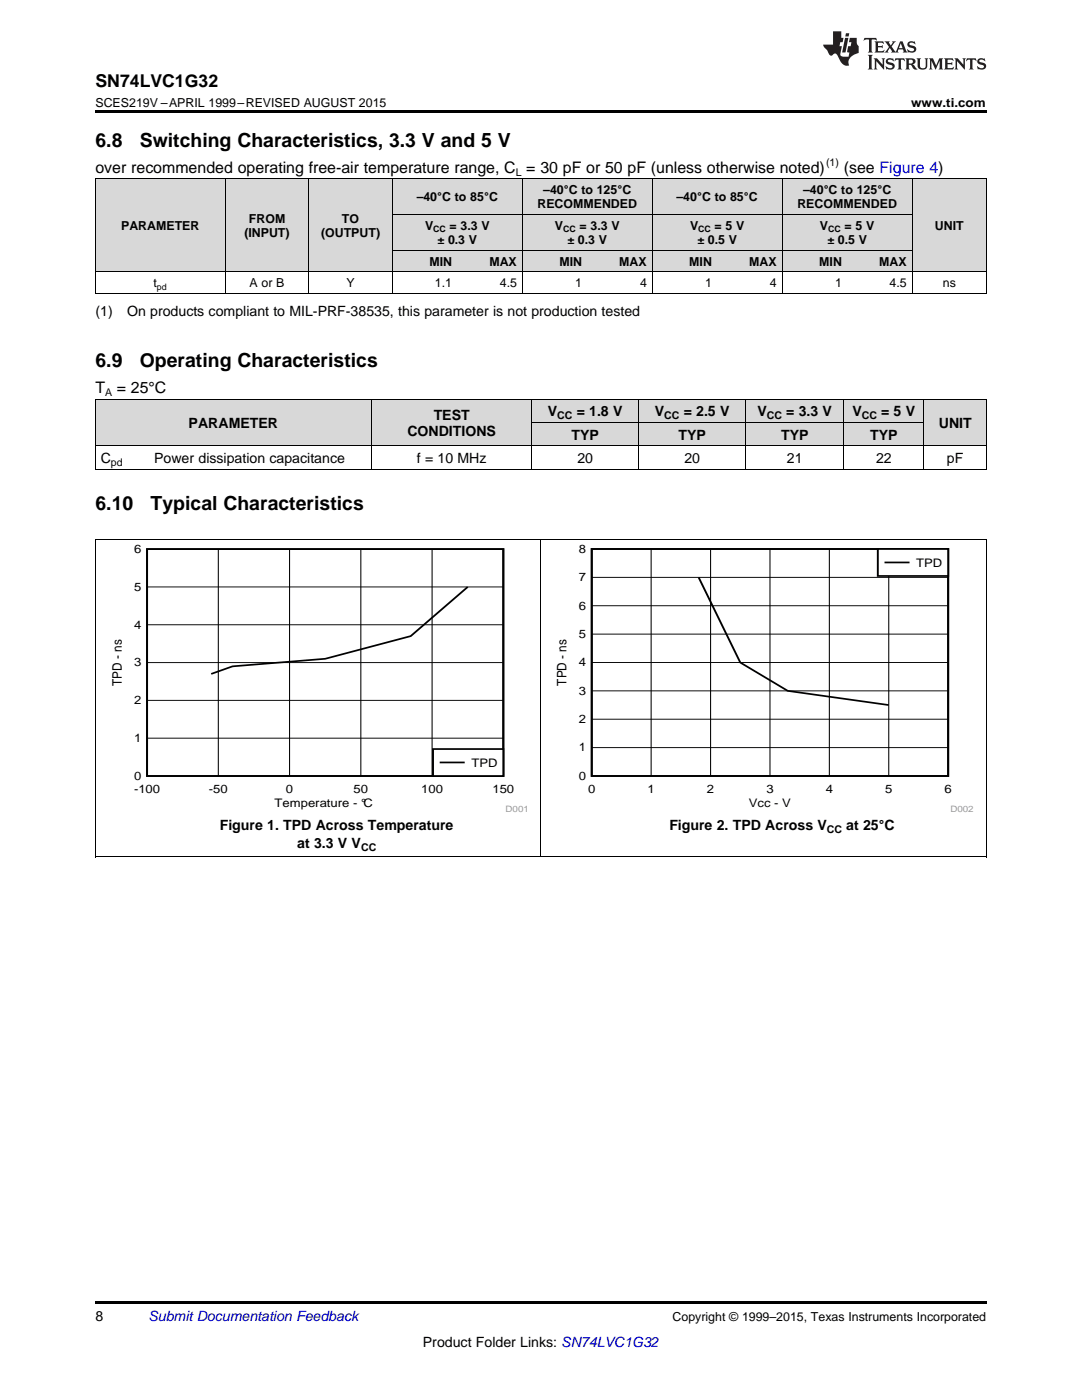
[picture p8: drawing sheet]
<svg xmlns="http://www.w3.org/2000/svg" width="216mm" height="279mm" viewBox="0 0 216 279" stroke-linecap="round" stroke-linejoin="round" font-family="sans-serif">
<g fill="#d8d8d8">
<path d="M19 79.7h10.7v9.3h-10.7z"/>
<path d="M29.7 79.7h24.9v9.3h-24.9z"/>
<path d="M54.6 79.7h19.6v9.3h-19.6z"/>
<path d="M74.2 79.7h32v9.3h-32z"/>
<path d="M184.4 79.7h12.4v9.3h-12.4z"/>
<path d="M106.2 84.4h21.3v4.6h-21.3z"/>
<path d="M127.5 84.4h21.3v4.6h-21.3z"/>
<path d="M148.8 84.4h19.6v4.6h-19.6z"/>
<path d="M168.4 84.4h16v4.6h-16z"/>
<path d="M106.2 79.7h21.3v4.7h-21.3z"/>
<path d="M127.5 79.7h21.3v4.7h-21.3z"/>
<path d="M148.8 79.7h19.6v4.7h-19.6z"/>
<path d="M168.4 79.7h16v4.7h-16z"/>
<path d="M19 35.7h26v18.6h-26z"/>
<path d="M45 35.7h16.6v18.6h-16.6z"/>
<path d="M61.6 35.7h16.7v18.6h-16.7z"/>
<path d="M182 35.7h14.8v18.6h-14.8z"/>
<path d="M78.3 50h13v4.3h-13z"/>
<path d="M91.3 50h12.9v4.3h-12.9z"/>
<path d="M104.2 50h13v4.3h-13z"/>
<path d="M117.2 50h13v4.3h-13z"/>
<path d="M130.2 50h12.9v4.3h-12.9z"/>
<path d="M143.1 50h13v4.3h-13z"/>
<path d="M156.1 50h13v4.3h-13z"/>
<path d="M169.1 50h12.9v4.3h-12.9z"/>
<path d="M78.3 42.8h13v7.2h-13z"/>
<path d="M91.3 42.8h12.9v7.2h-12.9z"/>
<path d="M104.2 42.8h13v7.2h-13z"/>
<path d="M117.2 42.8h13v7.2h-13z"/>
<path d="M130.2 42.8h12.9v7.2h-12.9z"/>
<path d="M143.1 42.8h13v7.2h-13z"/>
<path d="M156.1 42.8h13v7.2h-13z"/>
<path d="M169.1 42.8h12.9v7.2h-12.9z"/>
<path d="M78.3 35.7h13v7.1h-13z"/>
<path d="M91.3 35.7h12.9v7.1h-12.9z"/>
<path d="M104.2 35.7h13v7.1h-13z"/>
<path d="M117.2 35.7h13v7.1h-13z"/>
<path d="M130.2 35.7h12.9v7.1h-12.9z"/>
<path d="M143.1 35.7h13v7.1h-13z"/>
<path d="M156.1 35.7h13v7.1h-13z"/>
<path d="M169.1 35.7h12.9v7.1h-12.9z"/>
</g>
<path d="M19 171l.2 .1zM196.7 171l.1 .1zM19 259.7h177.8v.5h-177.8z" fill="#000"/>
<g fill="none" stroke="#000" stroke-width=".2">
<path d="M19.1 107.7v63.4M29.3 117.1h71.1M43.6 109.6v45.3M57.8 109.6v45.3M72 109.6v45.3M86.2 109.6v45.3M107.9 107.7v63.4M196.8 107.7v63.4M29.3 139.8h71.1M29.3 132.2h71.1M29.3 124.7h71.1M29.3 147.3h71.1"/>
<path d="M19 171h177.8"/>
</g>
<path d="M29.3 109.6h71.1v45.3h-71.1zM93.3 117.1l-11.3 9.9-17.1 4.5-18.5 1.5-4.3 1.5" fill="none" stroke="#000" stroke-width=".36"/>
<path d="M86.4 149.5h14v5.4h-14z" fill-rule="evenodd" fill="#fff"/>
<path d="M118.1 109.6h71.1v45.3h-71.1zM139.4 115.2l8.3 17 9.5 5.7 20.1 2.8M86.4 149.5h14v5.4h-14zM87.9 152.2h4.6" fill="none" stroke="#000" stroke-width=".36"/>
<path d="M118.1 115.2h71.1M129.9 109.6v45.3M141.8 109.6v45.3M153.6 109.6v45.3M165.5 109.6v45.3M177.3 109.6v45.3M118.1 137.9h71.1M118.1 132.2h71.1M118.1 126.5h71.1M118.1 120.9h71.1M118.1 149.2h71.1M118.1 143.5h71.1" fill="none" stroke="#000" stroke-width=".2"/>
<path d="M175.2 109.6h14v5.3h-14z" fill-rule="evenodd" fill="#fff"/>
<path d="M175.2 109.6h14v5.3h-14zM176.7 112.3h4.6" fill="none" stroke="#000" stroke-width=".36"/>
<g fill="none" stroke="#000" stroke-width=".2">
<path d="M19 35.6h177.8M19.1 35.7v22.9M44.9 35.7v22.9M61.6 35.7v22.9M78.3 35.7v22.9M104.2 35.7v22.9M130.1 35.7v22.9M156.1 35.7v22.9M182 35.7v22.9M196.8 35.7v22.9M19 58.5h177.8M19 54.2h177.8"/>
<path d="M78.3 49.9h103.7M78.3 42.8h103.7M19 79.7h177.8M19.1 79.7v14M74.1 79.7v14M106.1 79.7v14M127.4 79.7v14M148.8 79.7v14M168.3 79.7v14M184.3 79.7v14M196.8 79.7v14M19 93.6h177.8"/>
<path d="M19 89h177.8M106.2 84.3h78.2M19 107.7h177.8"/>
</g>
<g fill="#000">
<path d="M19 22h177.8v.5h-177.8zM19 58.5l.2 .1zM61.5 58.5l.1 .1zM78.2 58.5l.1 .1zM91.2 58.5l.1 .1zM104.1 58.5l.1 .1zM117.1 58.5l.1 .1zM130.1 58.5l.1 .1zM143 58.5l.1 .1zM156 58.5l.1 .1zM168.9 58.5l.2 .1zM181.9 58.5l.1 .1z"/>
<path d="M196.7 58.5l.1 .1z"/>
</g>
<g fill="#231f20">
<path d="M172.5 7.6l-.1 .5 .4-.2h.6v.1v2.1l-.2 .4h.9l-.2-.4v-2.1l.1-.1h.5l.5 .2-.2-.5zM174.5 8.3l.2 .3v1.5l-.2 .4h1.8l.2-.6a1.04 1.04 0 0 1-1.3 .2v-.7h.6l.3 .2v-.6l-.3 .2h-.6v-.6l.8-.1 .4 .3-.2-.5zM176.5 8.3l.9 1.1-.9 1.1h.8l-.2-.2 .4-.7 .5 .7-.2 .2h1.5l-.2-.2 .2-.4h.9l.1 .4-.2 .2h1l-.3-.3-.7-1.9h-.5l-.9 2-.8-1 .9-1h-.8l.1 .3-.4 .5-.3-.6 .1-.2zM179.7 8.6l.4 1h-.7zM181.3 8.4a.63 .63 0 0 0-.2 .7 .63 .63 0 0 0 .6 .4l.6 .2 .1 .2a.75 .75 0 0 1-.7 .4 .75 .75 0 0 1-.6-.5l.1 .7 .1-.1a1.11 1.11 0 0 0 1.5-.6 1.13 1.13 0 0 0-1.2-.8l-.1-.4a1.04 1.04 0 0 1 1.2 .2l-.2-.5-.2 .1-.4-.2zM173.2 10.9l.2 .4v2.2l-.2 .4h1l-.3-.4v-2.2l.3-.4zM174.3 11.6l.3 .4v1.5l-.3 .4h.8l-.2-.4v-1.3l1.5 1.7v-1.9l.2-.4h-.7l.2 .4v.9l-1.1-1.3zM177 11.8a.62 .62 0 0 0-.2 .7 .62 .62 0 0 0 .6 .4l.6 .1 .1 .3a.76 .76 0 0 1-.7 .3 .76 .76 0 0 1-.7-.4l.2 .7 .1-.1a1.11 1.11 0 0 0 1.5-.6 1.13 1.13 0 0 0-1.2-.8l-.1-.4a1.04 1.04 0 0 1 1.2 .2l-.2-.6-.2 .1-.5-.1zM178.7 11.6l-.2 .6a.61 .61 0 0 1 .8-.3v1.6l-.2 .4h.9l-.2-.4v-1.6a.63 .63 0 0 1 .7 .3l-.1-.6zM180.6 11.6l.3 .4v1.5l-.3 .4h1l-.2-.2-.1-.8 .6 .2a.76 .76 0 0 0 1.2 .7l-1-1a.58 .58 0 0 0 .6-.5 .58 .58 0 0 0-.5-.6zM181.4 11.9h.1a.45 .45 0 0 1 .5 .1 .45 .45 0 0 1 .1 .5l-.8 .2zM182.9 11.6l.2 .2a2.17 2.17 0 0 0 .3 1.9 .99 .99 0 0 0 1.6-.6v-1.1l.2-.4h-.7l.2 .2a1.92 1.92 0 0 1-.2 1.8 .6 .6 0 0 1-.9-.5v-1.1l.2-.4zM185.4 11.6l.2 .4v1.5l-.2 .4h.7l-.2-.4v-1.4l.8 1.8 .8-1.8v1.4l-.2 .4h.9l-.2-.4v-1.5l.2-.4h-.8l-.6 1.5-.6-1.5zM188.4 11.6l.2 .4v1.5l-.2 .4h1.8l.1-.6a1.04 1.04 0 0 1-1.2 .1v-.6h.5l.4 .2v-.6l-.4 .2h-.5v-.7h.8l.3 .3-.1-.6zM190.5 11.6l.2 .4v1.5l-.2 .4h.7l-.2-.4v-1.3l1.5 1.7v-1.9l.2-.4h-.7l.2 .4v.9l-1.1-1.3zM192.9 11.6l-.1 .6a.61 .61 0 0 1 .7-.3l.1 1.6-.3 .4h1l-.3-.4 .1-1.6a.63 .63 0 0 1 .7 .3l-.1-.6zM195.2 11.8a.62 .62 0 0 0-.2 .7 .62 .62 0 0 0 .6 .4l.6 .1 .1 .3a.76 .76 0 0 1-.7 .3 .76 .76 0 0 1-.6-.4l.1 .7 .1-.1a1.11 1.11 0 0 0 1.6-.6 1.13 1.13 0 0 0-1.3-.8l-.1-.4a1.04 1.04 0 0 1 1.2 .2l-.1-.6-.2 .1-.5-.1z"/>
<path d="M166.2 6.3v2.6h-1.9v.4l.8 .9a.91 .91 0 0 0 1 .8 .56 .56 0 0 1 .5-.3 .56 .56 0 0 1 .5 .3l.4 .8a1.53 1.53 0 0 0 1.9 1.2 1.54 1.54 0 0 1 1-2.1l.9-.3v-1.4a1.52 1.52 0 0 1-.4-1.6h-1.3l-.2 .8h.5l-.2 .8h-.5l-.1 1v.2l.4 .1-.2 .8a1.93 1.93 0 0 1-1.6-.3l.3-1.8h-.5l.2-.8h.4l.2-.8h-.4v-1.3zM168.6 7.6l-.6 2.9h.7l.6-2.9zM168.8 6.6l-.1 .7h.6l.2-.7z"/>
</g>
<g font-size="3.9">
<text x="19" y="29.3">6.8</text>
<text x="27.9" y="29.3">Switching Characteristics, 3.3 V and 5 V</text>
<text x="19" y="73.3">6.9</text>
<text x="27.9" y="73.3">Operating Characteristics</text>
<text x="19" y="101.8">6.10</text>
<text x="30.1" y="101.8">Typical Characteristics</text>
</g>
<text font-size="3.5" x="19" y="17.3">SN74LVC1G32</text>
<g font-size="3.2">
<text x="19" y="34.4">over recommended operating free-air temperature range, C = 30 pF or 50 pF (unless otherwise noted)</text>
<text x="168.4" y="34.4">(see Figure 4)</text>
<text x="19" y="78.5">T</text>
<text x="23.3" y="78.5">= 25°C</text>
</g>
<g font-size="2.8">
<text x="19" y="63.1">(1)</text>
<text x="25.4" y="63.1">On products compliant to MIL-PRF-38535, this parameter is not production tested</text>
<text x="86.5" y="83.9">TEST</text>
<text x="109.3" y="83.1">V</text>
<text x="115.1" y="83.1">= 1.8 V</text>
<text x="130.7" y="83.1">V</text>
<text x="136.4" y="83.1">= 2.5 V</text>
<text x="151.1" y="83.1">V</text>
<text x="156.9" y="83.1">= 3.3 V</text>
<text x="170.1" y="83.1">V</text>
<text x="175.8" y="83.1">= 5 V</text>
<text x="37.6" y="85.4">PARAMETER</text>
<text x="81.3" y="87">CONDITIONS</text>
<text x="114.1" y="87.8">TYP</text>
<text x="135.4" y="87.8">TYP</text>
<text x="155.9" y="87.8">TYP</text>
<text x="173.6" y="87.8">TYP</text>
<text x="187.3" y="85.4">UNIT</text>
<text x="20.1" y="92.4">C</text>
<text x="30.8" y="92.4">Power dissipation capacitance</text>
<text x="83.2" y="92.4">f = 10 MHz</text>
<text x="115.2" y="92.4">20</text>
<text x="136.6" y="92.4">20</text>
<text x="157" y="92.4">21</text>
<text x="174.8" y="92.4">22</text>
<text x="188.9" y="92.4">pF</text>
<text x="43.9" y="165.6">Figure 1. TPD Across Temperature</text>
<text x="133.6" y="165.6">Figure 2. TPD Across V</text>
<text x="168.9" y="165.6">at 25°C</text>
<text x="59.3" y="169.3">at 3.3 V V</text>
<text x="19" y="263.6">8</text>
<text x="84.4" y="268.9">Product Folder Links: SN74LVC1G32</text>
</g>
<text font-size="2.8" fill="#0000c8" x="29.6" y="263.6">Submit Documentation Feedback</text>
<g font-size="2.6">
<text x="24.3" y="136.9" transform="rotate(-90 24.3 136.9)">TPD - ns</text>
<text x="113.1" y="136.8" transform="rotate(-90 113.1 136.8)">TPD - ns</text>
</g>
<g font-size="2.5">
<text x="19" y="21.4">SCES219V –APRIL 1999–REVISED AUGUST 2015</text>
<text x="181.8" y="21.4">www.ti.com</text>
<text x="83.1" y="40.1">–40°C to 85°C</text>
<text x="107.2" y="41.6">RECOMMENDED</text>
<text x="108.4" y="38.7">–40°C to 125°C</text>
<text x="135" y="40.1">–40°C to 85°C</text>
<text x="159.1" y="41.6">RECOMMENDED</text>
<text x="160.3" y="38.7">–40°C to 125°C</text>
<text x="24.2" y="45.9">PARAMETER</text>
<text x="48.8" y="47.3">(INPUT)</text>
<text x="49.7" y="44.4">FROM</text>
<text x="64.1" y="47.3">(OUTPUT)</text>
<text x="68.2" y="44.4">TO</text>
<text x="84.8" y="45.9">V</text>
<text x="89.7" y="45.9">=</text>
<text x="91.9" y="45.9">3.3 V</text>
<text x="110.7" y="45.9">V</text>
<text x="115.6" y="45.9">=</text>
<text x="117.8" y="45.9">3.3 V</text>
<text x="137.7" y="45.9">V</text>
<text x="142.6" y="45.9">= 5 V</text>
<text x="163.6" y="45.9">V</text>
<text x="168.5" y="45.9">= 5 V</text>
<text x="186.5" y="45.9">UNIT</text>
<text x="85.7" y="53">MIN</text>
<text x="87.3" y="48.7">± 0.3 V</text>
<text x="97.6" y="53">MAX</text>
<text x="111.6" y="53">MIN</text>
<text x="113.2" y="48.7">± 0.3 V</text>
<text x="123.6" y="53">MAX</text>
<text x="137.5" y="53">MIN</text>
<text x="139.2" y="48.7">± 0.5 V</text>
<text x="149.5" y="53">MAX</text>
<text x="163.5" y="53">MIN</text>
<text x="165.1" y="48.7">± 0.5 V</text>
<text x="175.4" y="53">MAX</text>
<text x="30.7" y="57.3">t</text>
<text x="49.8" y="57.3">A or B</text>
<text x="69.1" y="57.3">Y</text>
<text x="86.8" y="57.3">1.1</text>
<text x="99.7" y="57.3">4.5</text>
<text x="114.8" y="57.3">1</text>
<text x="127.7" y="57.3">4</text>
<text x="140.7" y="57.3">1</text>
<text x="153.6" y="57.3">4</text>
<text x="166.6" y="57.3">1</text>
<text x="177.5" y="57.3">4.5</text>
<text x="188.1" y="57.3">ns</text>
<text x="134.2" y="263.6">Copyright © 1999–2015, Texas Instruments Incorporated</text>
</g>
<g font-size="2.3">
<text x="26.7" y="110.4">6</text>
<text x="115.5" y="110.3">8</text>
<text x="182.8" y="113.1">TPD</text>
<text x="26.7" y="117.9">5</text>
<text x="115.5" y="116">7</text>
<text x="26.7" y="125.5">4</text>
<text x="115.5" y="121.7">6</text>
<text x="115.5" y="127.3">5</text>
<text x="26.7" y="133">3</text>
<text x="115.5" y="133">4</text>
<text x="26.7" y="140.5">2</text>
<text x="115.5" y="138.6">3</text>
<text x="26.7" y="148.1">1</text>
<text x="115.5" y="150">1</text>
<text x="115.5" y="144.3">2</text>
<text x="26.7" y="155.6">0</text>
<text x="94.1" y="153">TPD</text>
<text x="115.5" y="155.6">0</text>
<text x="26.7" y="158.3">-100</text>
<text x="41.7" y="158.3">-50</text>
<text x="54.8" y="161">Temperature - °C</text>
<text x="57.1" y="158.3">0</text>
<text x="70.6" y="158.3">50</text>
<text x="84" y="158.3">100</text>
<text x="98.3" y="158.3">150</text>
<text x="117.4" y="158.3">0</text>
<text x="129.2" y="158.3">1</text>
<text x="141.1" y="158.3">2</text>
<text x="149.4" y="161">Vcc - V</text>
<text x="152.9" y="158.3">3</text>
<text x="164.8" y="158.3">4</text>
<text x="176.6" y="158.3">5</text>
<text x="188.5" y="158.3">6</text>
</g>
<g font-size="2.1">
<text x="102.9" y="35.1">L</text>
<text x="164.8" y="33.2">(1)</text>
<text x="21" y="79.1">A</text>
<text x="111.2" y="83.7">CC</text>
<text x="132.5" y="83.7">CC</text>
<text x="153" y="83.7">CC</text>
<text x="171.9" y="83.7">CC</text>
<text x="22.1" y="93">pd</text>
<text x="165" y="166.2">CC</text>
<text x="72" y="169.9">CC</text>
</g>
<g font-size="1.8">
<text x="86.4" y="46.4">CC</text>
<text x="112.4" y="46.4">CC</text>
<text x="139.3" y="46.4">CC</text>
<text x="165.2" y="46.4">CC</text>
<text x="31.3" y="57.8">pd</text>
</g>
<g font-size="1.8" fill="#999">
<text x="100.9" y="162">D001</text>
<text x="189.6" y="162">D002</text>
</g>
</svg>
